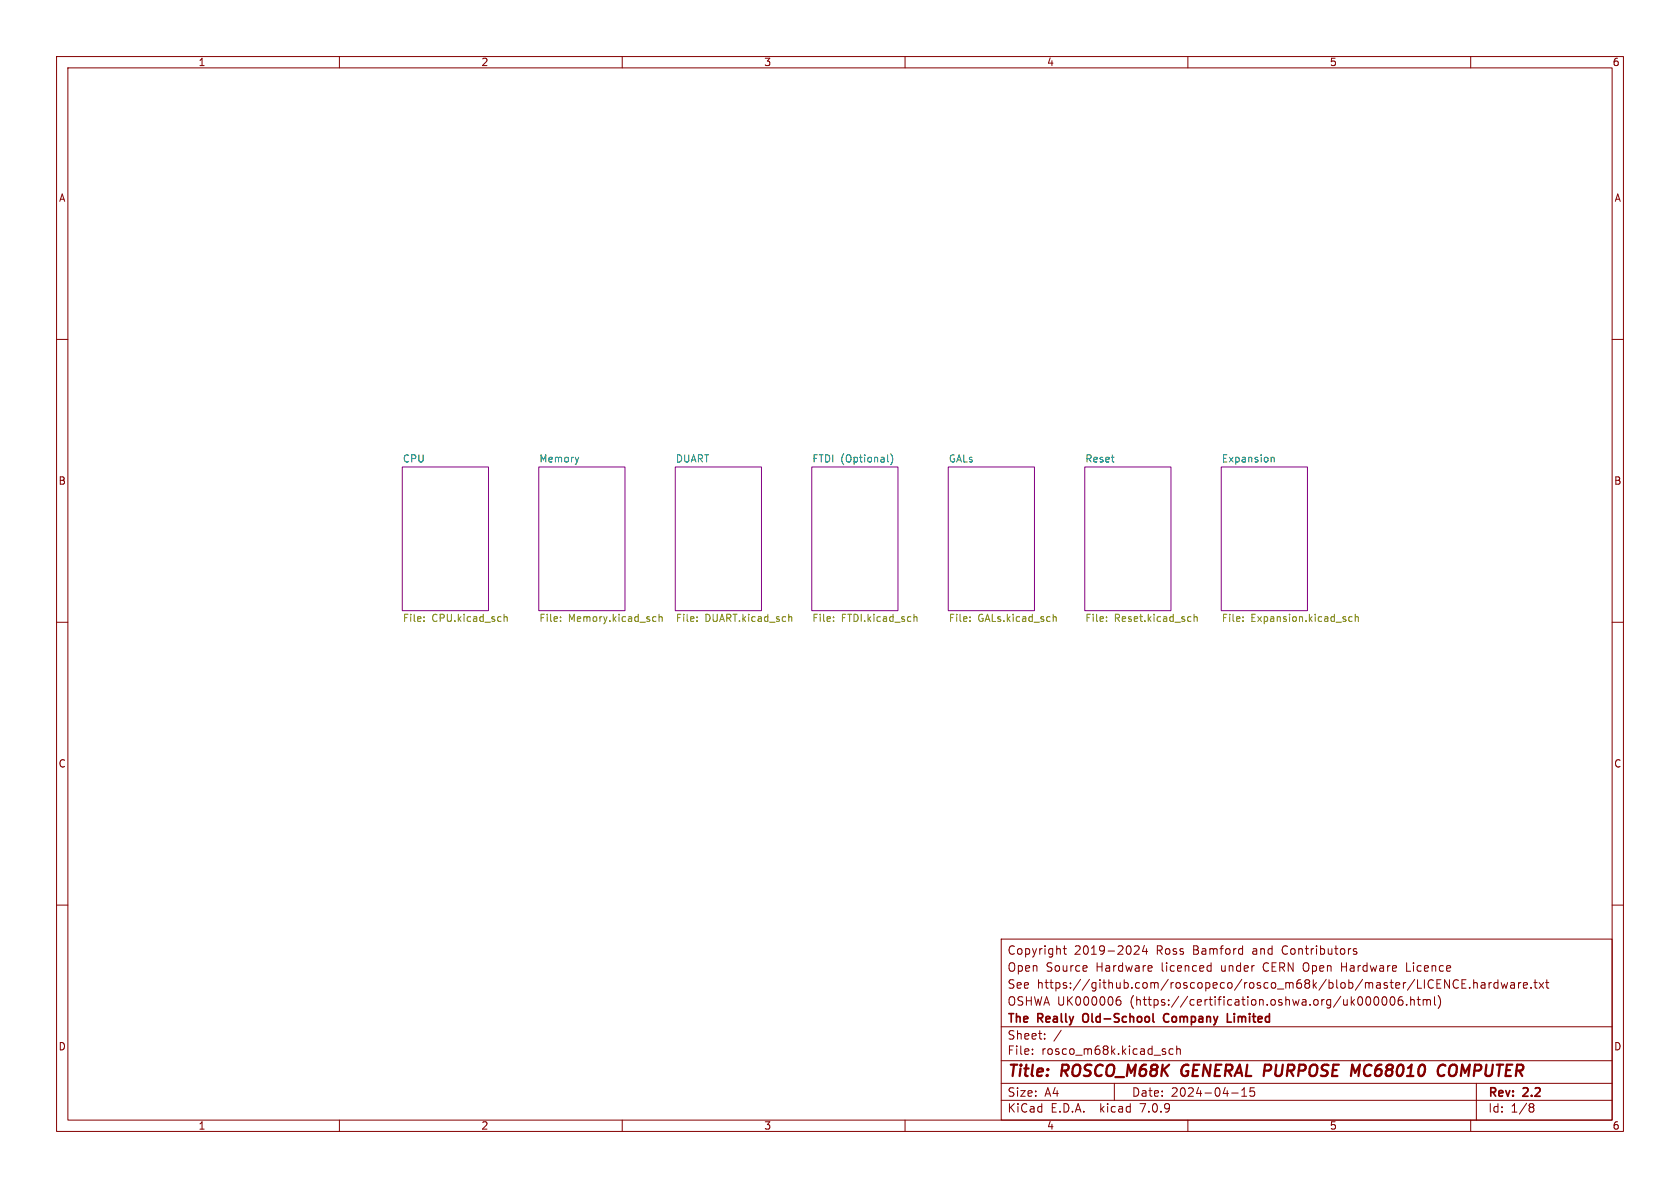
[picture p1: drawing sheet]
<svg xmlns="http://www.w3.org/2000/svg" width="297mm" height="210mm" viewBox="0 0 297 210" stroke-linecap="round" stroke-linejoin="round" font-family="sans-serif">
<g fill="none" stroke="#840000" stroke-width=".18">
<path d="M10 10h277v190h-277zM12 12h273v186h-273zM60 10v2M110 10v2M160 10v2M210 10v2M260 10v2M10 60h2M285 60h2M10 110h2M285 110h2M10 160h2"/>
<path d="M285 160h2M177 166h108v32h-108zM188 167.7h.5M188.2 167.2v1.3l.3 .2M192.1 170.8l.1 .3-.7 .1M197.4 176.9l.5-.1 .3 .3-.2 .5-.4 .1-.2-.1M198 176.2a.53 .53 0 0 0-.6 .4M200.5 167.3l.6-.1 .2 .1 .1 .3-.9 1.1h.9M202.3 167.1l-.3 1.1h.9M202.7 167.7v1M203.5 170.7l.2 .4-.7 .1M203.6 171.6l-.1 .1"/>
<path d="M213.7 170.7l.4 .1M214.1 170.2v1.5M214.1 171.6l-.4 .1M219.5 167.7l.2 .1M219.7 167.2v1.5M219.7 168.6l-.2 .1M237.2 170.2v1.5M237.2 170.9h.8M239.8 167.8l-.3-.1-.3 .2 .1 .2 .5 .2v.3h-.6M243.1 176.3l.1-.1a.81 .81 0 0 1 .6 .6 .81 .81 0 0 1-.3 .8h-.4M244.5 176.3l.2-.1a.81 .81 0 0 1 .6 .6 .81 .81 0 0 1-.3 .8l-.2 .1a.81 .81 0 0 1-.3-1.4zM246 176.3l.1-.1a.81 .81 0 0 1 .6 .6 .81 .81 0 0 1-.3 .8l-.2 .1a.81 .81 0 0 1-.5-.6 .81 .81 0 0 1 .3-.8z"/>
<path d="M247.9 176.2a.59 .59 0 0 0-.7 .6v.6l.1 .2 .4 .1 .3-.1v-.5l-.1-.3h-.4l-.3 .3M248.7 170.2v1.5h.7M248.7 177.6v.1M249.4 176.2v1.5M249.4 176.8l.2-.1 .4 .1v.9M250.5 176.7h.6M250.7 176.2v1.3l.4 .2M251.6 176.8l.4-.1 .2 .2M251.6 176.7v1M252.2 176.9l.3-.2 .3 .1 .1 .9M252.2 176.9v.8M253.6 176.2v1.3l.2 .2"/>
<path d="M254.3 176.1a1.74 1.74 0 0 1-.1 2.2M255.4 173.2l.8 1.5v-1.5M257.8 173.3a.6 .6 0 0 0-.7 0 .6 .6 0 0 0-.2 .8 .56 .56 0 0 0 .3 .5 .56 .56 0 0 0 .6 0M258.5 173.9h.5M259.2 173.2h-.7v1.5h.7M259.8 174.6v.1M260.5 173.8l.2-.1 .4 .1 .1 .9M260.5 173.2v1.5M261.9 173.8h.6v.9M262.5 174.1h-.5a.29 .29 0 0 0-.2 .3 .29 .29 0 0 0 .2 .3l.5-.1M263.2 173.7v1M263.7 173.7l-.3 .1-.2 .2"/>
<path d="M264.8 173.8l-.4-.1-.3 .3v.4l.1 .2h.6M264.8 173.2v1.5M265.4 173.7l.3 1 .3-.7 .2 .7 .3-1M267.1 173.8h.6v.9M267.7 174.1h-.5a.29 .29 0 0 0-.2 .3 .29 .29 0 0 0 .2 .3l.5-.1M268.5 173.7v1M268.9 173.7l-.3 .1-.1 .2M269.3 174.2l.7-.1v-.3l-.5-.1-.2 .2 .1 .7h.6M270.7 174.6v.1M271.2 173.7h.5M271.4 173.2v1.3l.3 .2M272.1 173.7l.8 1"/>
<path d="M272.9 173.7l-.8 1M273.2 173.7h.6M273.5 173.2v1.3l.3 .2M60 198v2M110 198v2M160 198v2M177 194.5h108M177 191.5h108M177 187.5h108M177 181.5h108M182.5 186.3v.1M182.5 185.5v.1"/>
<path d="M184.7 183.6v.1M184.7 182.8v.1M187.6 182.1l-1.3 2M197 191.5v3M205.9 185.9l.2 .2-.2 .3M205.9 185.4l.1 .1M207.4 185.5l-.4-.1-.3 .3v.4l.1 .2h.6M208 185.5l.2-.1 .4 .1 .1 .9M208 184.9v1.5M210 198v2M217.7 193.2h1.2M219.5 193.8h.9"/>
<path d="M219.5 192.7l.5-.4v1.5M221.7 192.3h-.7v.7l.2-.1h.5l.1 .3-.1 .5-.2 .1-.5-.1M260 198v2M261 191.5v6.5M270.6 195.1h.3l.3 .3-.3 .3M270.6 195.7h.3M270.9 195.7l.2 .2 .1 .4-.3 .3h-.3"/>
</g>
<path d="M209.1 188.5a1.27 1.27 0 0 0 0 1.6M239.6 189.6l.8-1.4-.2 2M255.3 190a.73 .73 0 0 1-.8 .1M255.5 188.4a.69 .69 0 0 0-1 .1M256.8 188.2l-.2 .1a1.49 1.49 0 0 0-.2 1.8l.5 .1" fill="none" stroke="#840000" stroke-width=".4"/>
<path d="M191.6 179.3a1.07 1.07 0 0 0 0 1.3M206.6 179.3a.74 .74 0 0 0-.9 .5 .74 .74 0 0 0 .5 .9l.4-.1M218.2 179.2v.1M218.2 179.7v1M203.8 180.5l.3 .2M217 180.7h.7" fill="none" stroke="#840000" stroke-width=".3"/>
<g fill="#fff" stroke="#fff" stroke-width=".18">
<path d="M71.1 82.6h15.3v25.4h-15.3z"/>
<path d="M215.9 82.6h15.2v25.4h-15.2z"/>
<path d="M119.4 82.6h15.2v25.4h-15.2z"/>
<path d="M191.8 82.6h15.2v25.4h-15.2z"/>
<path d="M95.2 82.6h15.3v25.4h-15.3z"/>
<path d="M167.6 82.6h15.3v25.4h-15.3z"/>
<path d="M143.5 82.6h15.2v25.4h-15.2z"/>
</g>
<path d="M71.1 82.6h15.3v25.4h-15.3zM95.2 82.6h15.3v25.4h-15.3zM119.4 82.6h15.2v25.4h-15.2zM143.5 82.6h15.2v25.4h-15.2zM167.6 82.6h15.3v25.4h-15.3zM191.8 82.6h15.2v25.4h-15.2zM215.9 82.6h15.2v25.4h-15.2z" fill="none" stroke="#840084" stroke-width=".18"/>
<g fill="none" stroke="#848400" stroke-width=".18">
<path d="M75 109.7v.2M75 109.1v.1M89.1 108.6v1.3M89.1 109.1l.2-.1 .3 .1 .1 .8M99.1 109.7v.2M99.1 109.1v.1M115.6 109l.4 .1M116 109.8l-.4 .1M116.5 109.1l.2-.1 .3 .1 .1 .8M116.5 108.6v1.3M123.2 109.7v.2M123.2 109.1v.1"/>
<path d="M139.5 109.1h.4l.1 .8M147.4 109.7v.2M147.4 109.1v.1M161.6 109.1l.2-.1 .3 .1v.8M161.6 108.6v1.3M171.5 109.7v.2M171.5 109.1v.1M186.2 109.1l.2-.1 .3 .1v.8M186.2 108.6v1.3M195.6 109.7v.2M195.6 109.1v.1M210.4 109l.2 .1"/>
<path d="M210.6 109.8l-.2 .1M211.1 109.1l.2-.1 .3 .1v.8M211.1 108.6v1.3M219.7 109.7v.2M219.7 109.1v.1M239 109.1l-.3-.1-.3 .3 .2 .5h.4M239.6 109.1l.2-.1 .3 .1v.8M239.6 108.6v1.3"/>
</g>
<path d="M102.3 80.8l-.3 .9M156.9 80.4v1.1l.2 .2M157.5 80.2a1.46 1.46 0 0 1 0 2M224.7 80.8v.9M224.7 80.9l.2-.1 .3 .1 .1 .8" fill="none" stroke="#008484" stroke-width=".18"/>
<g font-size="2.8" fill="#840000">
<text x="178" y="190.9">Title:</text>
<text x="187.7" y="190.9">ROSCO_M68K</text>
<text x="209.7" y="190.9">GENERAL PURPOSE</text>
<text x="241.3" y="190.9">MC68010</text>
<text x="257.4" y="190.9">COMPUTER</text>
</g>
<g font-size="2.1" fill="#840000">
<text x="178" y="172">Open</text>
<text x="178" y="169">Copyright</text>
<text x="184.9" y="172">Source</text>
<text x="189.9" y="169">2019-2024</text>
<text x="193.8" y="172">Hardware</text>
<text x="204.5" y="169">Ross</text>
<text x="205.5" y="172">licenced</text>
<text x="211" y="169">Bamford</text>
<text x="216.1" y="172">under</text>
<text x="221.7" y="169">and</text>
<text x="223.7" y="172">CERN Open</text>
<text x="227.1" y="169">Contributors</text>
<text x="237.8" y="172">Hardware</text>
<text x="249.5" y="172">Licence</text>
<text x="178" y="178">OSHWA UK000006</text>
<text x="178" y="175">See</text>
<text x="183.3" y="175">https://github.com/roscopeco/rosco_m68k/blob/master/LICENCE.hardware.txt</text>
<text x="199.8" y="178">(https://certification.oshwa.org/uk000006.html)</text>
<text x="178" y="184">Sheet:</text>
<text x="178" y="181.2">The</text>
<text x="183.5" y="181.2">Really</text>
<text x="192.1" y="181.2">Old-School</text>
<text x="207" y="181.2">Company</text>
<text x="218.8" y="181.2">Limited</text>
<text x="178" y="186.7">File:</text>
<text x="184.1" y="186.7">rosco_m68k.kicad_sch</text>
<text x="178" y="196.9">KiCad</text>
<text x="178" y="194.1">Size:</text>
<text x="184.7" y="194.1">A4</text>
<text x="185.7" y="196.9">E.D.A.</text>
<text x="194.6" y="196.9">kicad</text>
<text x="200" y="194.1">Date:</text>
<text x="201.8" y="196.9">7.0.9</text>
<text x="207" y="194.1">2024-04-15</text>
<text x="263" y="194.3">Rev:</text>
<text x="263" y="196.9">Id:</text>
<text x="267.1" y="196.9">1/8</text>
<text x="269.4" y="194.3">2.2</text>
</g>
<g font-size="1.8" fill="#840000">
<text x="35" y="11.9">1</text>
<text x="85" y="11.9">2</text>
<text x="135" y="11.9">3</text>
<text x="185" y="11.9">4</text>
<text x="235" y="11.9">5</text>
<text x="285" y="11.9">6</text>
<text x="10.3" y="35.9">A</text>
<text x="285.3" y="35.9">A</text>
<text x="10.3" y="85.9">B</text>
<text x="285.3" y="85.9">B</text>
<text x="10.3" y="135.9">C</text>
<text x="285.3" y="135.9">C</text>
<text x="10.3" y="185.9">D</text>
<text x="285.3" y="185.9">D</text>
<text x="35" y="199.9">1</text>
<text x="85" y="199.9">2</text>
<text x="135" y="199.9">3</text>
<text x="185" y="199.9">4</text>
<text x="235" y="199.9">5</text>
<text x="285" y="199.9">6</text>
</g>
<g font-size="1.8" fill="#008484">
<text x="71.1" y="81.8">CPU</text>
<text x="95.2" y="81.8">Memory</text>
<text x="119.4" y="81.8">DUART</text>
<text x="143.5" y="81.8">FTDI (Optional)</text>
<text x="167.6" y="81.8">GALs</text>
<text x="191.8" y="81.8">Reset</text>
<text x="215.9" y="81.8">Expansion</text>
</g>
<g font-size="1.8" fill="#848400">
<text x="71.1" y="110.3">File:</text>
<text x="76.3" y="110.3">CPU.kicad_sch</text>
<text x="95.2" y="110.3">File:</text>
<text x="100.5" y="110.3">Memory.kicad_sch</text>
<text x="119.4" y="110.3">File:</text>
<text x="124.6" y="110.3">DUART.kicad_sch</text>
<text x="143.5" y="110.3">File:</text>
<text x="148.7" y="110.3">FTDI.kicad_sch</text>
<text x="167.6" y="110.3">File:</text>
<text x="172.9" y="110.3">GALs.kicad_sch</text>
<text x="191.8" y="110.3">File:</text>
<text x="197" y="110.3">Reset.kicad_sch</text>
<text x="215.9" y="110.3">File:</text>
<text x="221.1" y="110.3">Expansion.kicad_sch</text>
</g>
</svg>
